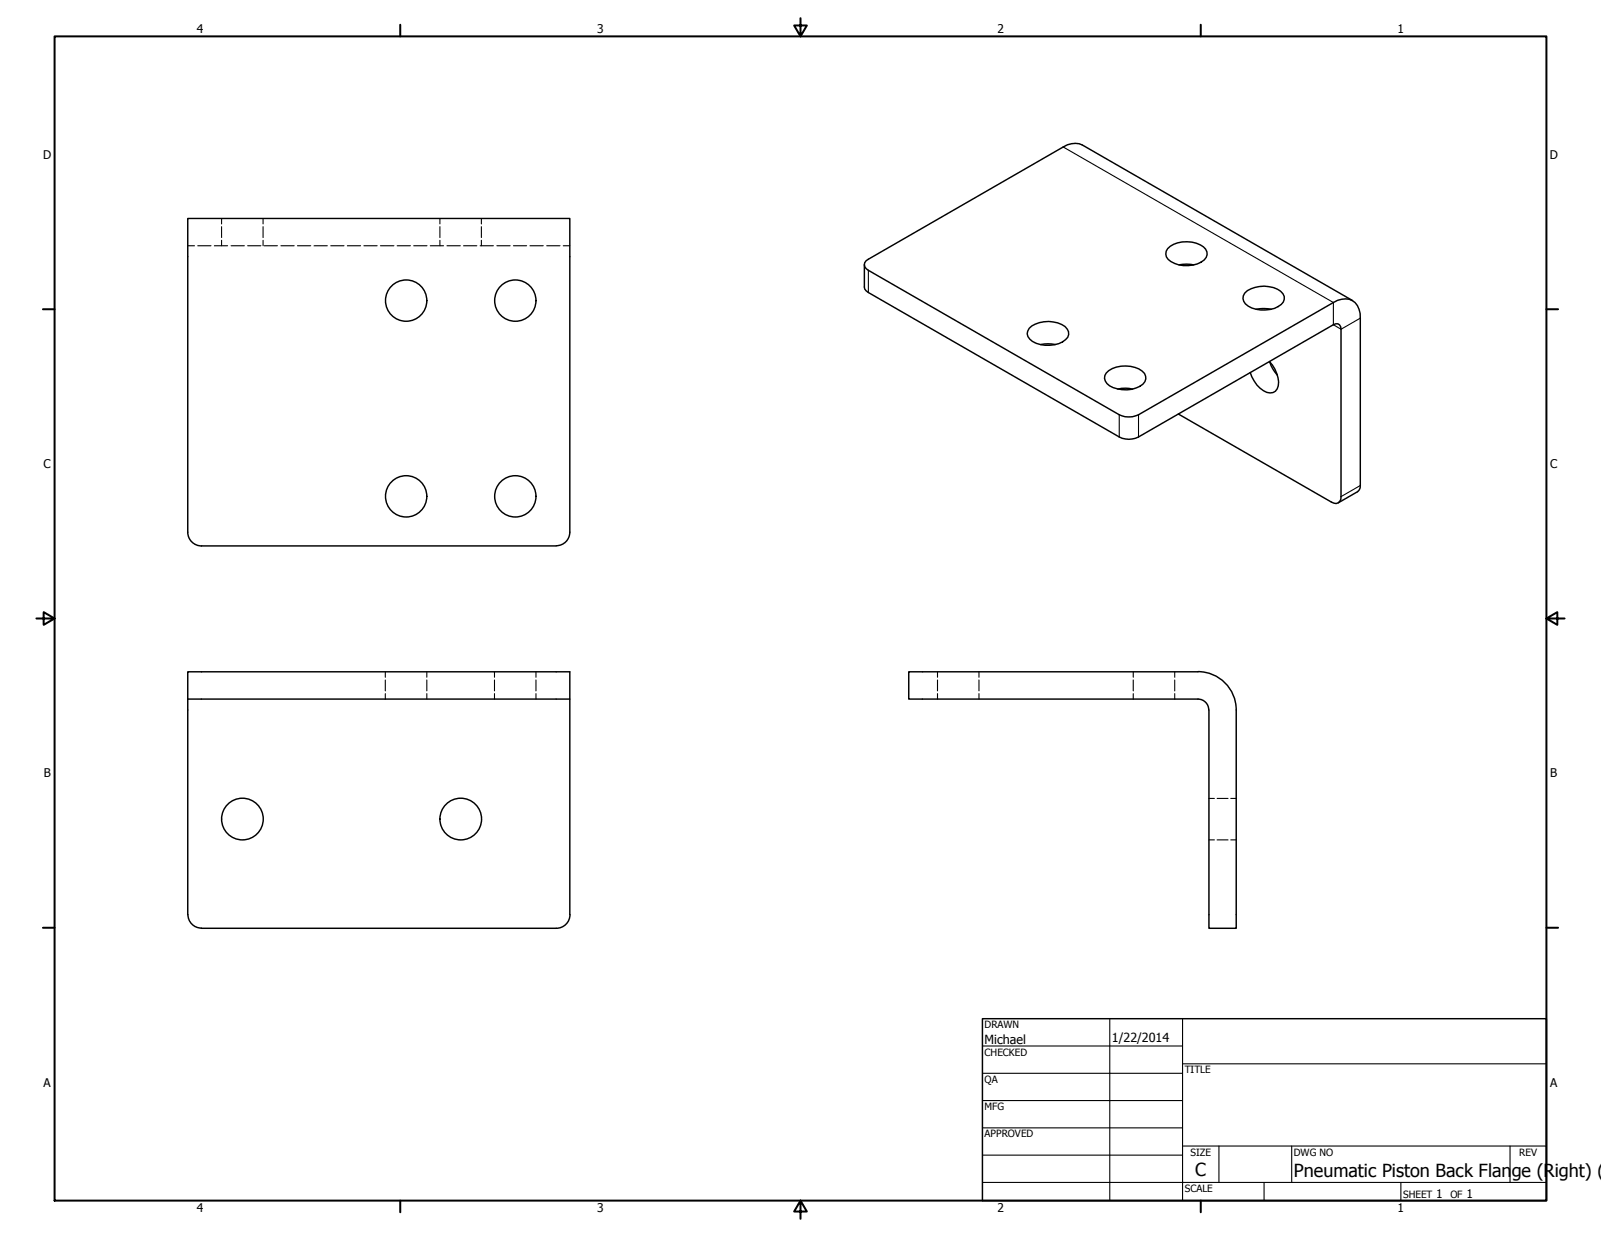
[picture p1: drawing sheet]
<svg xmlns="http://www.w3.org/2000/svg" width="559mm" height="432mm" viewBox="0 0 559 432" stroke-linecap="round" stroke-linejoin="round" font-family="sans-serif">
<!-- layer: Visible (ANSI) -->
<g fill="none" stroke="#000" stroke-width=".51">
<path d="M371.1 51.3l-68 39.2M303.1 94.4l87.6 50.4a7.8 7.8 0 0 0 6.7 0l68-39.2M407.5 86.8a10 10 0 0 1 13.3 .2 2.96 2.96 0 0 1-1.6 4.5 10.6 10.6 0 0 1-11.5-.9 2.77 2.77 0 0 1-.2-3.8zM411.5 92.5l2.6-.3 2.6 .3M303.1 102.1l87.6 50.4M359.2 114.6a10.5 10.5 0 0 1 12.5-.6 3 3 0 0 1 1.3 2.9 3 3 0 0 1-2.1 2.4 10.6 10.6 0 0 1-11.5-.9 2.61 2.61 0 0 1-.2-3.8zM434.5 102.3a10.5 10.5 0 0 1 12.5-.6 3 3 0 0 1 1.2 2.9 3 3 0 0 1-2 2.4 10.6 10.6 0 0 1-11.5-1 2.77 2.77 0 0 1-.2-3.7zM438.5 107.9l2.6-.2 2.6 .2M465.4 113.3l-68 39.2M468.1 114.9v58.5M474.8 111.1v58.4M363.2 120.3l2.6-.3 2.6 .3"/>
<path d="M386.1 130.2a10.1 10.1 0 0 1 13.4 .2 3 3 0 0 1-1.7 4.5 10.7 10.7 0 0 1-11.5-1 2.7 2.7 0 0 1-.2-3.7zM390.1 135.8a10.6 10.6 0 0 1 5.2 0M443.1 126.2a10.9 10.9 0 0 1 3.1 8.5 3 3 0 0 1-5.2 1.7 10.9 10.9 0 0 1-4.6-6.4M443.2 126.3a12.1 12.1 0 0 0 2.6 4.6M411.3 144.5l53.4 30.8M194.2 190.5a4.7 4.7 0 0 0 4.7-4.7v-109.5h-133.4v109.5a4.8 4.8 0 0 0 4.8 4.8h123.8M65.5 234.5h133.4v9.5h-133.4zM65.5 244v75.3M198.9 244v75.3M421.9 247.8a3.8 3.8 0 0 0-3.8-3.8h-100.9v-9.5h100.9a13.3 13.3 0 0 1 13.4 13.3v76.2h-9.5v-76.2M65.6 319.2a4.7 4.7 0 0 0 4.7 4.8M198.9 319.2a4.8 4.8 0 0 1-4.7 4.8h-123.9"/>
<circle cx="141.8" cy="104.9" r="7.2"/>
<circle cx="179.9" cy="104.9" r="7.2"/>
<circle cx="141.8" cy="173.3" r="7.2"/>
<circle cx="179.9" cy="173.3" r="7.2"/>
<circle cx="84.6" cy="285.9" r="7.3"/>
<circle cx="160.8" cy="285.9" r="7.3"/>
</g>
<!-- layer: Hidden (ANSI) -->
<g fill="none" stroke="#000" stroke-width=".38">
<path d="M77.3 76.3v1.9M77.3 79.1v3.8M91.8 76.3v1.9M91.8 79.1v3.8M153.5 76.3v1.9M153.5 79.1v3.8M168 76.3v1.9M168 79.1v3.8M65.5 85.8h2.4M69 85.8h4.7M74.8 85.8h4.6M77.3 83.9v1.9"/>
<path d="M80.6 85.8h4.7M86.4 85.8h4.7M91.8 83.9v1.9M92.2 85.8h4.6M98 85.8h4.7M103.8 85.8h4.7M109.6 85.8h4.6M115.4 85.8h4.7M121.2 85.8h4.7M127 85.8h4.6M132.8 85.8h4.7M138.6 85.8h4.7"/>
<path d="M144.4 85.8h4.6M150.2 85.8h4.6M153.5 83.9v1.9M156 85.8h4.7M161.8 85.8h4.6M167.6 85.8h4.6M168 83.9v1.9M173.4 85.8h4.7M179.2 85.8h4.6M185 85.8h4.6M190.8 85.8h4.7M196.6 85.8h2.3"/>
<path d="M134.5 234.5v1.9M134.5 237.4v3.8M149 234.5v1.9M149 237.4v3.8M172.6 234.5v1.9M172.6 237.4v3.8M187.1 234.5v1.9M187.1 237.4v3.8M327.2 234.5v1.9M327.2 237.4v3.8M341.7 234.5v1.9M341.7 237.4v3.8"/>
<path d="M395.5 234.5v1.9M395.5 237.4v3.8M410 234.5v1.9M410 237.4v3.8M134.5 242.1v1.9M149 242.1v1.9M172.6 242.1v1.9M187.1 242.1v1.9M327.2 242.1v1.9M341.7 242.1v1.9M395.5 242.1v1.9M410 242.1v1.9"/>
<path d="M422 278.7h1.9M424.8 278.7h3.8M429.6 278.7h1.9M422 293.2h1.9M424.8 293.2h3.8M429.6 293.2h1.9"/>
</g>
<!-- layer: Visible Narrow (ANSI) -->
<path d="M371.1 51.3l94.3 54.3v7.7l2.7 1.6 6.7-3.8M303.1 94.4v7.7M390.7 144.8v7.7M397.4 144.8v7.7M474.8 169.5l-6.7 3.9" fill="none" stroke="#000" stroke-width=".38"/>
<path d="M371.1 51.3a7.1 7.1 0 0 1 6.7-.7l94.3 54.3M301.7 92.4v7.8l.1 .7 1.3 1.2M303.1 90.5a2.04 2.04 0 0 0-1.4 1.9 2.04 2.04 0 0 0 1.4 2M465.4 105.6a5.8 5.8 0 0 1 8.4 1.1l.9 2.7 .1 1.7M465.4 113.3a1.63 1.63 0 0 1 1.9-.1 1.63 1.63 0 0 1 .8 1.7M390.7 152.5a7.3 7.3 0 0 0 6.7 0M468.1 173.4a2.03 2.03 0 0 1-1 2.1 2.03 2.03 0 0 1-2.4-.2M474.8 169.5l-.1 .9-.9 1.2-6.7 3.9" fill="none" stroke="#000" stroke-width=".51"/>
<!-- layer: Border (ANSI) -->
<g fill="none" stroke="#000" stroke-width=".7">
<path d="M19 12.7h520.8v406.4h-520.8zM139.7 8.6v4.1M279.4 6.3v6.4l-2.2-3.8h4.4l-2.2 3.8M419.1 8.6v4.1M15 107.9h4M539.8 107.9h4M12.7 215.9h6.3l-3.8-2.2v4.4l3.8-2.2M539.8 215.9l3.8 2.2v-4.4l-3.8 2.2h6.3M15 323.8h4M539.8 323.8h4M139.7 419.1v4.1M279.4 419.1l2.2 3.8h-4.4l2.2-3.8v6.3"/>
<path d="M419.1 419.1v4.1"/>
</g>
<!-- layer: Title (ANSI) -->
<g fill="none" stroke="#000" stroke-width=".38">
<path d="M387.3 355.6v63.5M412.7 355.6v63.5M342.9 365.1h69.8M342.9 374.6h69.8M412.7 371.3h127.1M342.9 384.2h69.8M342.9 393.7h69.8M342.9 412.7h196.9M342.9 403.2h69.8M412.7 400h127.1M425.4 400v12.7M441.2 412.7v6.4"/>
<path d="M450.8 400v12.7M488.9 412.7v6.4M527 400v12.7"/>
</g>
<path d="M342.9 355.6h196.9v63.5h-196.9z" fill="none" stroke="#000" stroke-width=".51"/>
<g font-size="6.3">
<text x="417.2" y="410.6">C</text>
<text x="451.6" y="410.7">Pneumatic Piston Back Flan</text>
<text x="527.6" y="410.7">ge (Right) (</text>
</g>
<g font-size="4.4">
<text x="343.7" y="364.3">Michael</text>
<text x="388.1" y="363.7">1/22/2014</text>
</g>
<g font-size="4.2">
<text x="68.7" y="11.7">4</text>
<text x="208.4" y="11.7">3</text>
<text x="348.1" y="11.7">2</text>
<text x="487.8" y="11.7">1</text>
<text x="15.1" y="55.5">D</text>
<text x="540.9" y="55.5">D</text>
<text x="15.2" y="163.4">C</text>
<text x="541" y="163.4">C</text>
<text x="15.3" y="271.4">B</text>
<text x="541.1" y="271.4">B</text>
<text x="15.2" y="379.3">A</text>
<text x="541" y="379.3">A</text>
<text x="501.3" y="418.3">1</text>
<text x="511.8" y="418.3">1</text>
<text x="68.7" y="423.2">4</text>
<text x="208.4" y="423.2">3</text>
<text x="348.1" y="423.2">2</text>
<text x="487.8" y="423.2">1</text>
</g>
<g font-size="3.5">
<text x="343.7" y="358.9">DRAWN</text>
<text x="343.7" y="368.5">CHECKED</text>
<text x="413.5" y="374.6">TITLE</text>
<text x="343.7" y="378">QA</text>
<text x="343.7" y="387.5">MFG</text>
<text x="343.7" y="397.1">APPROVED</text>
<text x="415.5" y="403.4">SIZE</text>
<text x="451.6" y="403.4">DWG NO</text>
<text x="530.3" y="403.4">REV</text>
<text x="413.5" y="416.1">SCALE</text>
<text x="489.7" y="418.3">SHEET</text>
<text x="506.2" y="418.3">OF</text>
</g>
</svg>
